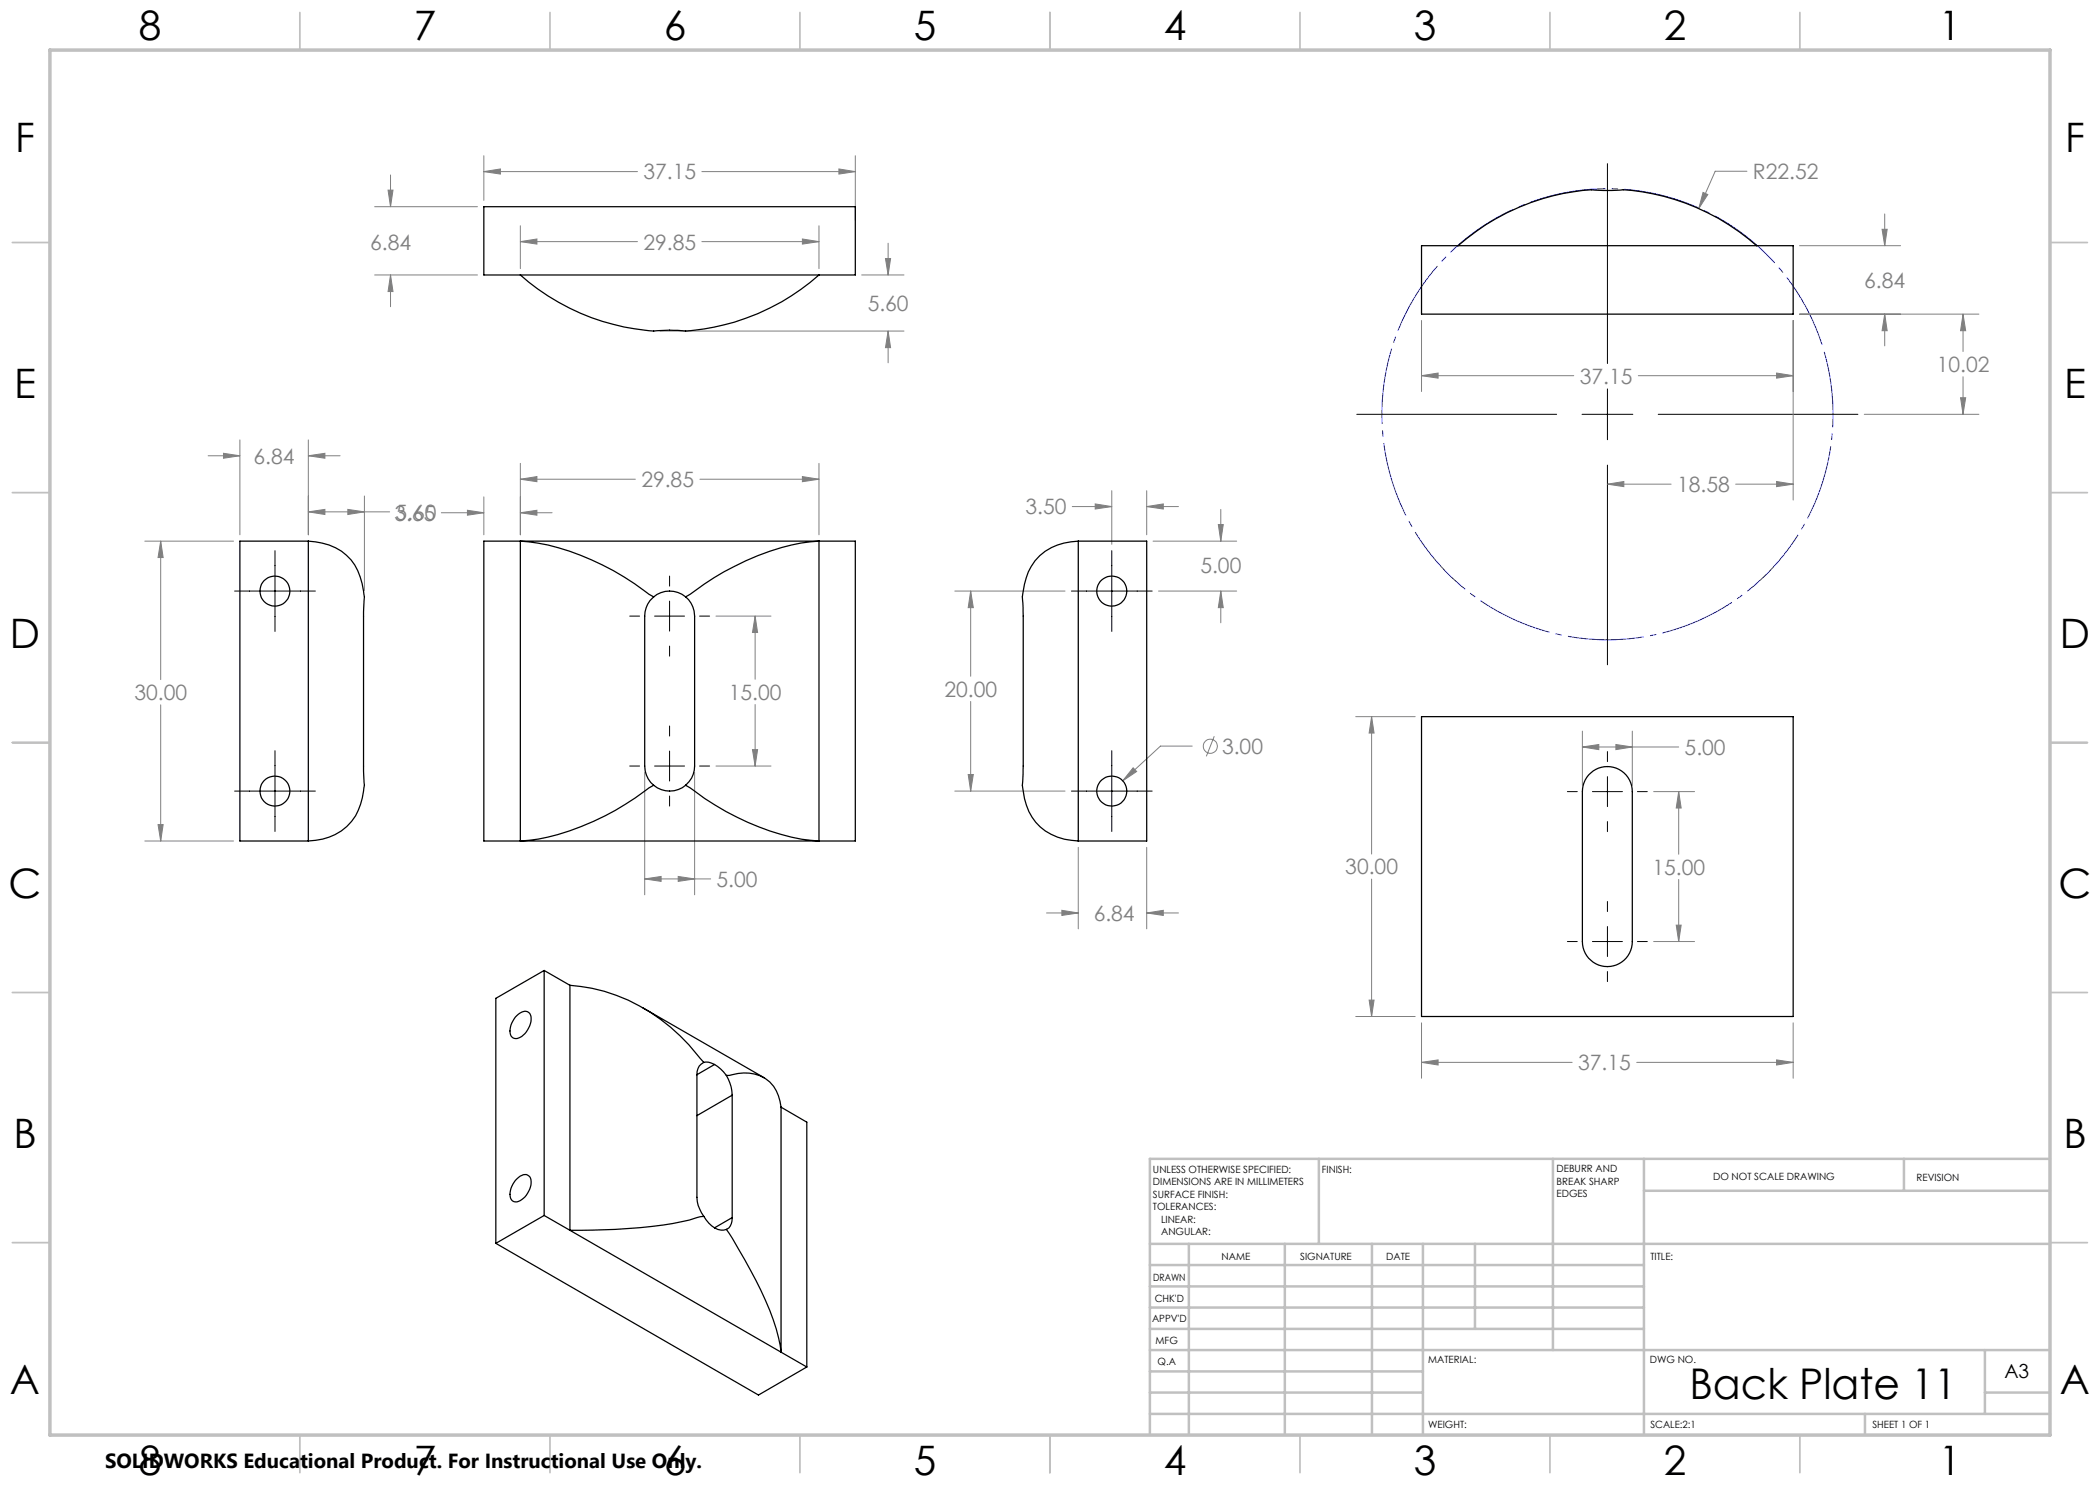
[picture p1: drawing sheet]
<svg xmlns="http://www.w3.org/2000/svg" width="420mm" height="297mm" viewBox="0 0 420 297" stroke-linecap="round" stroke-linejoin="round" font-family="sans-serif">
<g fill="none" stroke="#808080" stroke-width=".2">
<path d="M77.6 38h1l-.5 3.3zM78.1 35v6.3M96.8 34.3l3.3-.5v1zM96.8 31.1v9M96.8 34.3h30.7M140.4 34.3h30.7M167.8 33.8l3.3 .5-3.3 .5zM171.1 31.1v13M340.6 38.5l1 .4-1.8 2.8zM349.4 34.3h-6.4l-3.2 7.4M74.9 55h20.6M74.9 41.3h20.6"/>
<path d="M78.1 55l.5 3.3h-1zM78.1 55v6.3M104.1 48.3l3.3-.5v1zM104.1 45.2v8.5M104.1 48.3h23.4M140.4 48.3h23.4M160.5 47.8l3.3 .5-3.3 .5zM163.8 45.2v8.5M172.3 55h8.5M177.1 51.7h1l-.5 3.3zM177.6 48.6v6.4M359.9 49.1h20.2"/>
<path d="M376.4 45.9h1l-.5 3.2zM376.9 42.8v6.3M132 66.2h48.8M177.6 66.2l.5 3.3h-1zM177.6 66.2v6.4M284.3 75.1l3.3-.5v1zM284.3 64.1v14.2M284.3 75.1h30.4M327.7 75.1h30.9M355.3 74.6l3.3 .5-3.3 .5zM358.6 64.1v35.9M359.9 62.8h35.9"/>
<path d="M376.9 62.8l.5 3.3h-1zM376.9 62.8v6.4M392.1 79.5h1l-.5 3.4zM392.6 62.8l.5 3.3h-1zM392.6 62.8v7.5M392.6 75.3v7.6M41.6 91.2h6.4M44.7 90.7l3.3 .5-3.3 .4zM48 88v19M61.7 91.2l3.3-.5v.9zM61.7 88v19M61.7 91.2h6.3"/>
<path d="M72.9 99.2v18.9M96.8 99.4v7.6M104.1 95.8l3.3-.5v1zM104.1 92.7v14.3M104.1 95.8h23M140 95.8h23.8M160.5 95.3l3.3 .5-3.3 .5zM163.8 92.7v14.3M222.4 98.1v10.8M229.3 98.1v8.9M321.5 96.8l3.3-.5v1zM321.5 96.8h12.7"/>
<path d="M347.1 96.8h11.5M355.3 96.3l3.3 .5-3.3 .5zM372.9 82.9h22.9M29 108.2h17.7M32.1 108.2l.5 3.3h-1zM32.1 108.2v27.7M61.7 102.4l3.3-.5v1zM61.7 102.4h16.2M69.6 101.9l3.3 .5-3.3 .5zM88.3 102.5h8.5M93.5 102.1l3.3 .4-3.3 .5zM104.1 102.5l3.3-.4v.9z"/>
<path d="M104.1 102.5h6.3M191 118.2h22M194.1 118.2l.6 3.3h-1.1zM194.1 118.2v17.1M214.5 101.3h7.9M219 100.8l3.4 .5-3.4 .5zM229.3 101.3l3.4-.5v1zM229.3 101.3h6.4M230.6 108.2h16.7M231.7 118.2h15.6M243.7 104.9h1l-.5 3.3zM244.2 118.2l.5 3.3h-1z"/>
<path d="M244.2 101.9v6.3M244.2 118.2v6.4M143.2 123.2h11M151 123.2l.5 3.3h-1zM151 123.2v12.7M32.1 141v27.2M128.9 154.5v24.5M138.9 154.5v24.5M143.2 153.2h11M150.5 149.9h1l-.5 3.3zM151 140.9v12.3M191 158.2h22"/>
<path d="M193.6 154.9h1.1l-.6 3.3zM194.1 140.3v17.9M226.6 153.6l.7 .7-2.8 1.9zM238.4 149.2h-6.3l-7.6 7M242.9 147.2l-1.6 4.1M271.1 143.3h11.9M274.3 143.3l.5 3.3h-1zM274.3 143.3v27.5M316.5 149.4l3.3-.5v1zM316.5 146.2v10.9M316.5 149.4h19.2M323.2 148.9l3.3 .5-3.3 .5z"/>
<path d="M326.5 146.2v10.9M330.7 158.3h8.2M335.7 158.3l.5 3.3h-1zM335.7 158.3v12.5M29 168.2h17.7M31.6 164.9h1l-.5 3.3zM128.9 175.8l3.3-.5v1zM128.9 175.8h13.2M135.6 175.3l3.3 .5-3.3 .5zM215.7 169.5v16.3M229.3 169.5v16.3M274.3 175.8v27.5"/>
<path d="M335.7 175.9v12.4M209.3 182.6h6.4M212.4 182.1l3.3 .5-3.3 .5zM229.3 182.6l3.4-.5v1zM229.3 182.6h6.4M330.7 188.3h8.2M335.2 185h1l-.5 3.3zM271.1 203.3h11.9M273.8 200h1l-.5 3.3zM284.3 212.5l3.3-.5v1zM284.3 204.6v11M284.3 212.5h30.1"/>
<path d="M327.3 212.5h31.3M355.3 212l3.3 .5-3.3 .5zM358.6 204.6v11"/>
<circle cx="242.1" cy="149.2" r="1.42"/>
</g>
<path d="M364.6 69.7a45.1 45.1 0 0 0-75.6-18.2 45.1 45.1 0 0 0 20.8 74.9 45.1 45.1 0 0 0 55.5-54.5l-.7-2.2" fill="none" stroke="#00f" stroke-width=".2" stroke-dasharray="15.2 1.3 1.3 1.3" stroke-dashoffset="-.7" stroke-linecap="butt"/>
<g fill="none" stroke="#000" stroke-width=".2">
<path d="M321.5 32.7v40M321.5 77.8v10.1M271.4 82.9h39.9M316.4 82.9h10.2M321.5 93v40M331.6 82.9h40M46.9 118.2h16.2M55 110.1v16.2M133.9 115.2v2M214.3 118.2h16.1M222.4 110.1v16.2M125.9 123.2h2"/>
<path d="M130.9 123.2h6M133.9 120.2v6M133.9 129.2v2M139.9 123.2h2M46.9 158.2h16.2M55 150.1v16.2M125.9 153.2h2M130.9 153.2h6M133.9 145.2v2M133.9 150.2v6M133.9 159.2v2M139.9 153.2h2"/>
<path d="M214.3 158.2h16.1M222.4 150.1v16.2M313.5 158.3h2M318.5 158.3h6M321.5 150.3v2M321.5 155.3v6M327.5 158.3h2M321.5 164.3v2M313.5 188.3h2M318.5 188.3h6M321.5 180.3v2M321.5 185.3v6"/>
<path d="M321.5 194.3v2M327.5 188.3h2"/>
</g>
<g fill="none" stroke="#c0c0c0" stroke-width=".35">
<path d="M60 2.5v7.5M110 2.5v7.5M160 2.5v7.5M210 2.5v7.5M260 2.5v7.5M310 2.5v7.5M360 2.5v7.5M2.5 48.5h7.5M410 48.5h7.5M2.5 98.5h7.5M410 98.5h7.5M2.5 148.5h7.5"/>
<path d="M410 148.5h7.5M2.5 198.5h7.5M410 198.5h7.5M2.5 248.5h7.5M410 248.5h7.5M60 287v7.5M110 287v7.5M160 287v7.5M210 287v7.5M260 287v7.5M310 287v7.5M360 287v7.5"/>
</g>
<g fill="none" stroke="#c0c0c0" stroke-width=".5">
<path d="M263.8 231.8v17M310.6 231.8v38.2M328.8 231.8v55.2M328.8 238.2h81.2M380.8 231.8v6.4M410 231.8h-180v55.2M230 248.8h180M230 257.3h98.8M230 253h98.8M237.8 248.8v38.2M257 248.8v38.2M274.4 248.8v38.2"/>
<path d="M284.6 248.8v38.2M295 248.8v17M230 265.8h98.8M230 261.5h98.8M230 278.5h54.6M230 274.3h54.6M230 270h180M397 278.5h13M397 270v12.8M230 282.8h180M373 282.8v4.2"/>
</g>
<path d="M10 10h400v277h-400z" fill="none" stroke="#c0c0c0" stroke-width=".7"/>
<path d="M128.9 175.8l3.3-.5v1zM135.6 175.3l3.3 .5-3.3 .5zM151 123.2l.5 3.3h-1zM150.5 149.9h1l-.5 3.3zM104.1 102.5l3.3-.4v.9zM93.5 102.1l3.3 .4-3.3 .5zM104.1 95.8l3.3-.5v1zM160.5 95.3l3.3 .5-3.3 .5zM96.8 34.3l3.3-.5v1zM167.8 33.8l3.3 .5-3.3 .5zM78.1 55l.5 3.3h-1zM77.6 38h1l-.5 3.3zM177.6 66.2l.5 3.3h-1zM177.1 51.7h1l-.5 3.3zM104.1 48.3l3.3-.5v1zM160.5 47.8l3.3 .5-3.3 .5zM32.1 108.2l.5 3.3h-1zM31.6 164.9h1l-.5 3.3zM61.7 91.2l3.3-.5v.9zM44.7 90.7l3.3 .5-3.3 .4zM69.6 101.9l3.3 .5-3.3 .5zM61.7 102.4l3.3-.5v1zM244.2 118.2l.5 3.3h-1zM243.7 104.9h1l-.5 3.3zM219 100.8l3.4 .5-3.4 .5zM229.3 101.3l3.4-.5v1zM226.6 153.6l-2.1 2.6 2.8-1.9zM194.1 118.2l.6 3.3h-1.1zM193.6 154.9h1.1l-.6 3.3zM212.4 182.1l3.3 .5-3.3 .5zM229.3 182.6l3.4-.5v1zM376.4 45.9h1l-.5 3.2zM376.9 62.8l.5 3.3h-1zM340.6 38.5l-.8 3.2 1.8-2.8zM392.1 79.5h1l-.5 3.4zM392.6 62.8l.5 3.3h-1zM284.3 75.1l3.3-.5v1zM355.3 74.6l3.3 .5-3.3 .5zM321.5 96.8l3.3-.5v1zM355.3 96.3l3.3 .5-3.3 .5zM355.3 212l3.3 .5-3.3 .5zM284.3 212.5l3.3-.5v1zM273.8 200h1l-.5 3.3zM274.3 143.3l.5 3.3h-1zM316.5 149.4l3.3-.5v1zM323.2 148.9l3.3 .5-3.3 .5zM335.7 158.3l.5 3.3h-1zM335.2 185h1l-.5 3.3z" fill="#808080"/>
<g fill="none" stroke="#000" stroke-width=".25">
<path d="M96.8 41.3h74.3v13.7h-74.3zM104.1 55a44.8 44.8 0 0 0 26.6 11.2 29 29 0 0 1 6.4 0 45.4 45.4 0 0 0 26.7-11.2M284.3 49.1h74.3v13.7h-74.3zM291.6 49.1a45 45 0 0 1 26.7-11.1l2.3 .1a37.6 37.6 0 0 1 10 .7 45.6 45.6 0 0 1 20.7 10.3M61.7 108.2a10.8 10.8 0 0 1 9.8 5.9 15.3 15.3 0 0 1 1.2 8.3v32.6a13.4 13.4 0 0 1-2.4 9.3 11.2 11.2 0 0 1-8.6 3.9M61.7 108.2h-13.7v60h13.7M61.7 108.2v60M96.8 108.2h74.3v60h-74.3zM130.7 119.4a5 5 0 0 1 6.4 0M130.7 119.4l-.9-.6a52.5 52.5 0 0 0-22.3-10.2l-3.4-.4v60a46.3 46.3 0 0 0 21-7.3l5.6-3.8M130.7 119.4a4.9 4.9 0 0 0-1.8 3.8v30a5.1 5.1 0 0 0 1.8 3.9M137.1 119.4l.9-.6a51.9 51.9 0 0 1 24-10.4l1.8-.2v60a46.2 46.2 0 0 1-20.7-7.2l-6-3.9"/>
<path d="M137.1 119.4a4.9 4.9 0 0 1 1.8 3.8v30a5 5 0 0 1-1.8 3.9M215.7 108.2a10.8 10.8 0 0 0-10 6.2 14.9 14.9 0 0 0-1.1 7.8v32.7a13.7 13.7 0 0 0 2.6 9.6 11.4 11.4 0 0 0 8.5 3.7M215.7 108.2h13.6v60h-13.6M215.7 108.2v60M130.7 157.1a5 5 0 0 0 6.4 0M284.3 143.3h74.3v60h-74.3zM317.7 155a5 5 0 0 1 5.5-1.4 5 5 0 0 1 3.3 4.7v30a5 5 0 0 1-5 5 5 5 0 0 1-5-5v-30l.3-1.7zM108.8 194.1l-9.6 5.6v49M108.8 194.1v49M108.8 194.1l5.2 3M114 197.1v49a117.2 117.2 0 0 0 22.2-1.7l4.6-1.1M114 197.1a36.4 36.4 0 0 1 26.1 14.6l.7 .8"/>
<path d="M103.4 203.1a1.76 1.76 0 0 1 2.5-.4 4 4 0 0 1-1.5 4.6 1.35 1.35 0 0 1-2.3-.4 4.2 4.2 0 0 1 1.3-3.8zM128.6 201.6l24.2 13.9M139.4 214.9v24.6a6.3 6.3 0 0 0 1.4 3.8M140.8 212.5a2.39 2.39 0 0 0-1.4 2.4M140.8 212.5a2.8 2.8 0 0 1 2.1 .4M142.9 212.9a7.8 7.8 0 0 1 2.4 2.2M142.9 212.9l-3.5 2M145.3 215.1a8.4 8.4 0 0 1 1.1 3.9M145.3 215.1h.6a8.2 8.2 0 0 1 8.1 1.3 8 8 0 0 1 2.2 5M146.4 219v24.5M146.4 219l-7 4.1M103.4 235.8a1.69 1.69 0 0 1 2.5-.5 3.9 3.9 0 0 1-1.5 4.6 1.34 1.34 0 0 1-1.6 .4 1.34 1.34 0 0 1-.8-1.4 4.7 4.7 0 0 1 1.4-3.1z"/>
<path d="M156.2 221.4v49a42.9 42.9 0 0 0-5-14.4l-4.8-8.4-1.1-1.7M156.2 221.4l5.2 3v49M99.2 248.7l52.5 30.3 9.7-5.6M108.8 243.1l52.6 30.3M108.8 243.1l-9.6 5.6M140.8 243.3a6.4 6.4 0 0 0 2.1 2.3M142.9 245.6a2.61 2.61 0 0 0 2.4 .3M146.4 243.5a2.42 2.42 0 0 1-1.1 2.4M146.4 243.5l-3.5 2.1"/>
<circle cx="55" cy="118.2" r="2.99"/>
<circle cx="222.4" cy="118.2" r="3"/>
<circle cx="55" cy="158.2" r="2.99"/>
<circle cx="222.4" cy="158.2" r="3"/>
</g>
<text font-size="8.5" x="337.9" y="279.7">Back Plate 11</text>
<g font-size="8.1">
<text x="27.8" y="8">8</text>
<text x="82.8" y="8">7</text>
<text x="132.8" y="8">6</text>
<text x="182.8" y="8">5</text>
<text x="232.8" y="8">4</text>
<text x="282.8" y="8">3</text>
<text x="332.8" y="8">2</text>
<text x="387.8" y="8">1</text>
<text x="3" y="30.4">F</text>
<text x="413" y="30.4">F</text>
<text x="2.8" y="79.6">E</text>
<text x="412.8" y="79.6">E</text>
<text x="2" y="129.6">D</text>
<text x="412" y="129.6">D</text>
<text x="1.7" y="179.6">C</text>
<text x="411.7" y="179.6">C</text>
<text x="2.7" y="229.6">B</text>
<text x="412.7" y="229.6">B</text>
<text x="2" y="278.9">A</text>
<text x="412" y="278.9">A</text>
<text x="27.8" y="295">8</text>
<text x="82.8" y="295">7</text>
<text x="132.8" y="295">6</text>
<text x="182.8" y="295">5</text>
<text x="232.8" y="295">4</text>
<text x="282.8" y="295">3</text>
<text x="332.8" y="295">2</text>
<text x="387.8" y="295">1</text>
</g>
<g font-size="4.2" fill="#808080">
<text x="128.7" y="35.9">37.15</text>
<text x="350.6" y="35.8">R22.52</text>
<text x="74" y="49.9">6.84</text>
<text x="128.7" y="49.9">29.85</text>
<text x="372.8" y="57.6">6.84</text>
<text x="173.5" y="62.2">5.60</text>
<text x="315.9" y="76.7">37.15</text>
<text x="387.4" y="74.4">10.02</text>
<text x="50.7" y="92.7">6.84</text>
<text x="128.3" y="97.4">29.85</text>
<text x="335.4" y="98.4">18.58</text>
<text x="78.9" y="104.1">3.65</text>
<text x="79.1" y="104">5.60</text>
<text x="205.1" y="102.9">3.50</text>
<text x="240.1" y="114.5">5.00</text>
<text x="26.9" y="140">30.00</text>
<text x="145.7" y="140">15.00</text>
<text x="188.9" y="139.4">20.00</text>
<text x="244.4" y="150.8">3.00</text>
<text x="336.9" y="151">5.00</text>
<text x="143.3" y="177.4">5.00</text>
<text x="269.1" y="174.9">30.00</text>
<text x="330.5" y="174.9">15.00</text>
<text x="218.7" y="184.2">6.84</text>
<text x="315.6" y="214.1">37.15</text>
</g>
<text font-size="4.1" x="21" y="293.7">SOLIDWORKS Educational Product. For Instructional Use Only.</text>
<text font-size="3.9" x="400.9" y="275.5">A3</text>
<g font-size="2">
<text x="230.6" y="234.6">UNLESS OTHERWISE SPECIFIED:</text>
<text x="230.6" y="237.1">DIMENSIONS ARE IN MILLIMETERS</text>
<text x="230.6" y="239.6">SURFACE FINISH:</text>
<text x="264.4" y="234.6">FINISH:</text>
<text x="311.3" y="234.5">DEBURR AND</text>
<text x="311.3" y="237">BREAK SHARP</text>
<text x="311.3" y="239.5">EDGES</text>
<text x="342.6" y="236">DO NOT SCALE DRAWING</text>
<text x="383.3" y="236.2">REVISION</text>
<text x="230.6" y="242.1">TOLERANCES:</text>
<text x="232.2" y="244.6">LINEAR:</text>
<text x="232.2" y="247.1">ANGULAR:</text>
<text x="244.3" y="252">NAME</text>
<text x="260" y="251.9">SIGNATURE</text>
<text x="277.2" y="251.9">DATE</text>
<text x="330.1" y="251.9">TITLE:</text>
<text x="230.6" y="256.1">DRAWN</text>
<text x="230.9" y="260.3">CHK'D</text>
<text x="230.4" y="264.4">APPV'D</text>
<text x="231.1" y="268.8">MFG</text>
<text x="231.5" y="273">Q.A</text>
<text x="285.6" y="272.5">MATERIAL:</text>
<text x="330" y="272.5">DWG NO.</text>
<text x="285.6" y="285.5">WEIGHT:</text>
<text x="330.1" y="285.6">SCALE:2:1</text>
<text x="374.5" y="285.6">SHEET 1 OF 1</text>
</g>
</svg>
